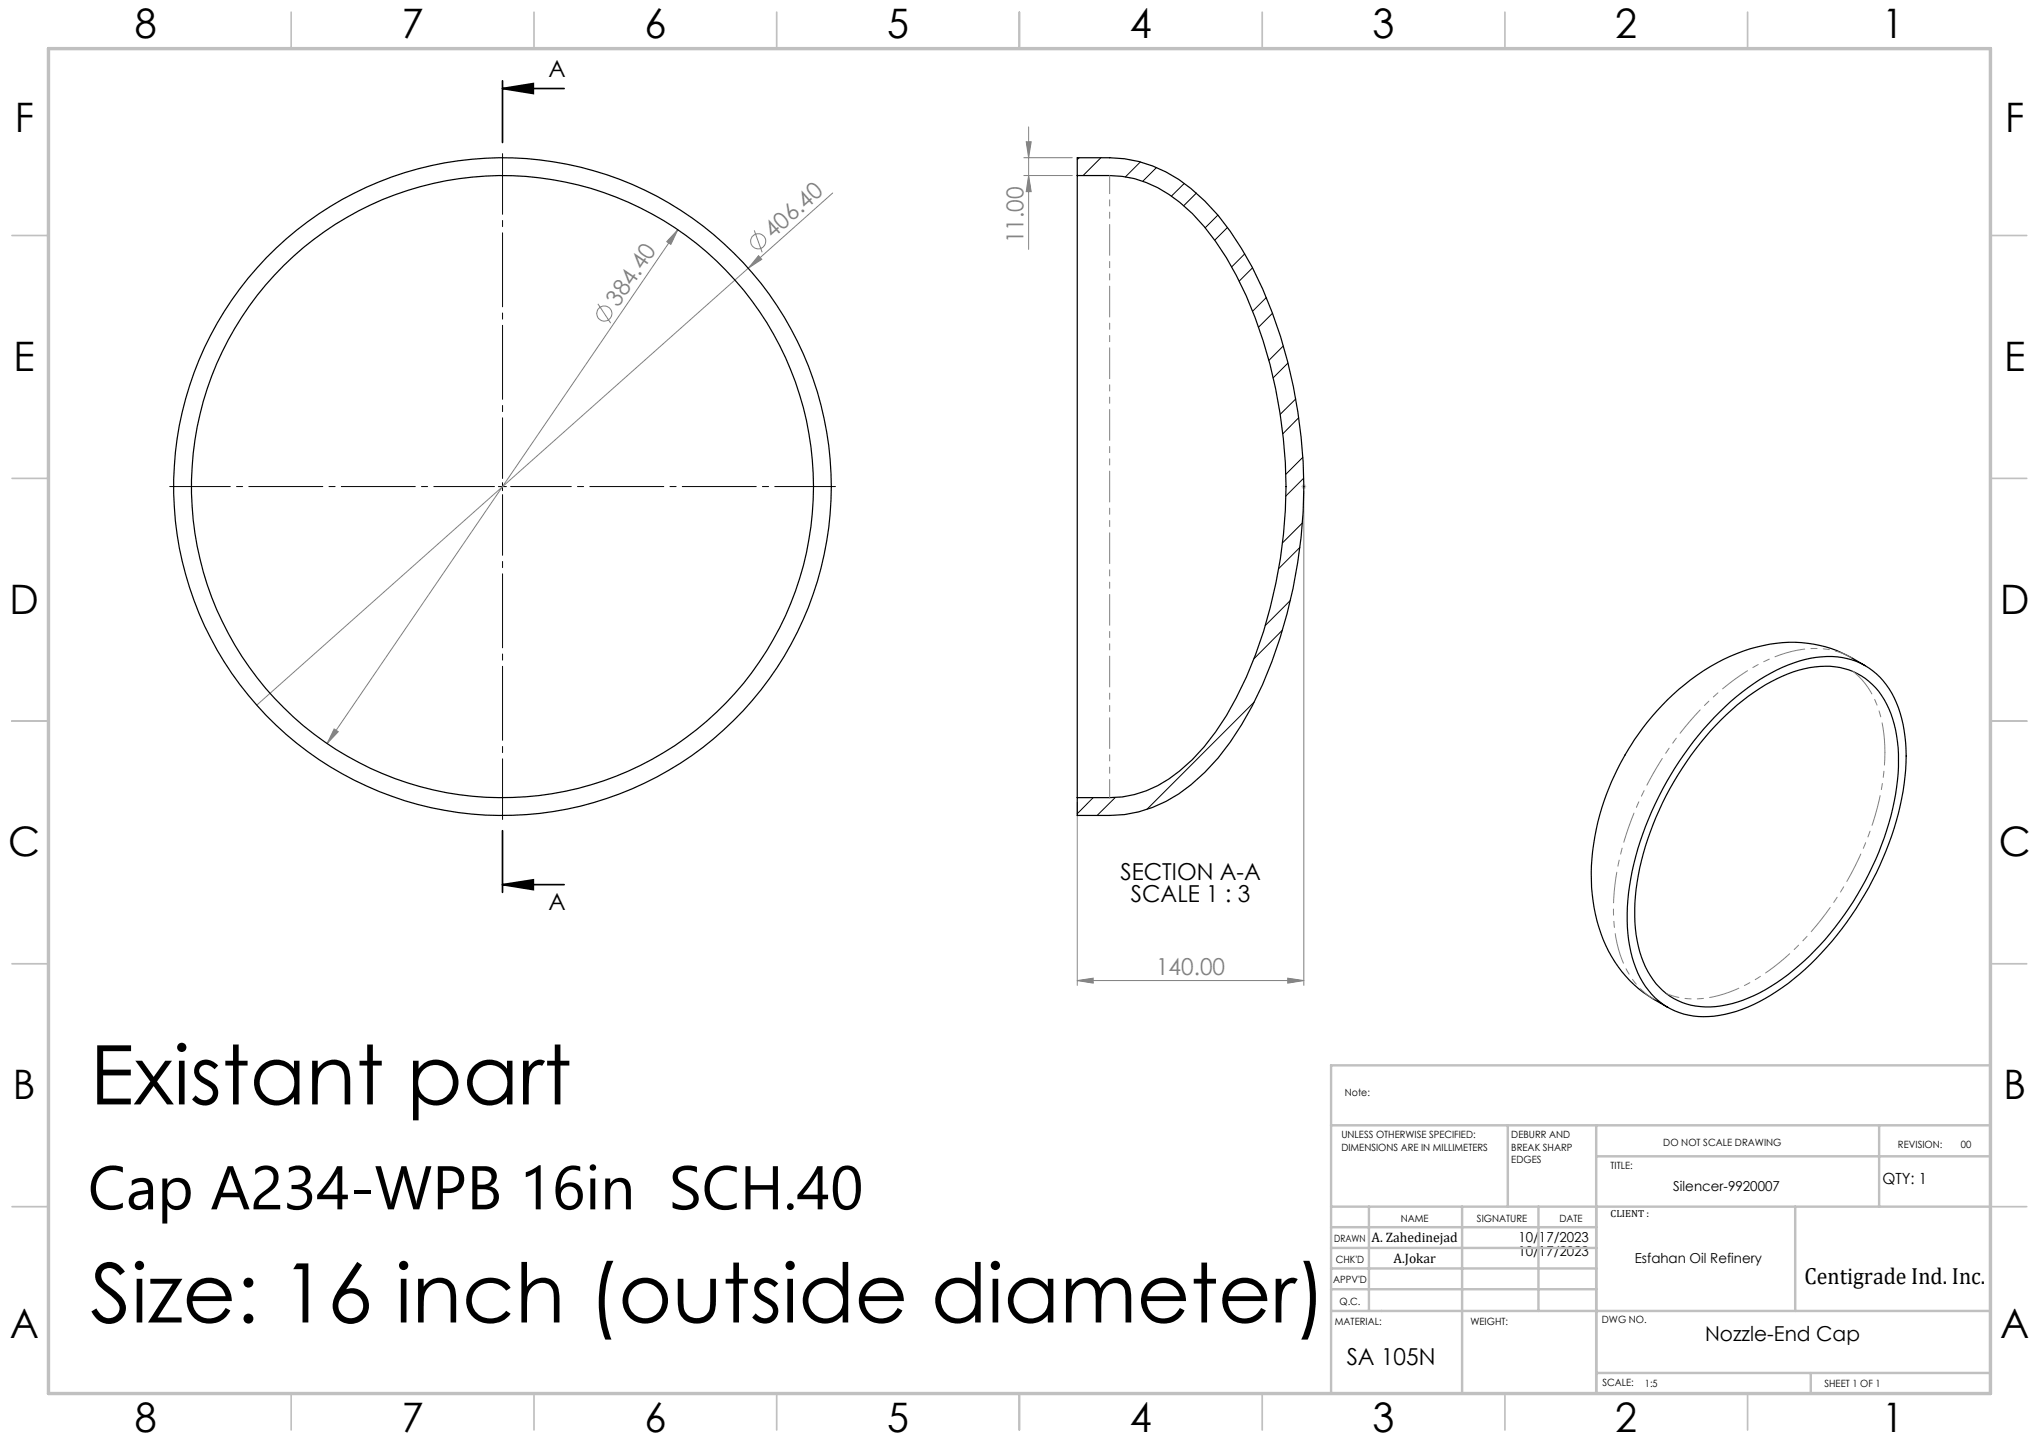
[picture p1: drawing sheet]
<svg xmlns="http://www.w3.org/2000/svg" width="420mm" height="297mm" viewBox="0 0 420 297" stroke-linecap="round" stroke-linejoin="round" font-family="sans-serif">
<g fill="none" stroke="#808080" stroke-width=".21">
<path d="M171.5 39.8l-17.4 15.4M210.9 36.2h10M210.9 32.5h10M211.4 29.2h1l-.5 3.3zM211.9 36.2l.5 3.3h-1zM211.9 26.1v25.3M139.6 47.3l-72.2 105.8M139.6 47.3l-1.4 3-.9-.5zM154.1 55.2l-101.2 90M155.4 47.4l1.6 4.6M156.2 52.7l.7 .7-2.8 1.8zM123.2 62.6l2.6 4"/>
<path d="M268.6 101.2v101.7M68.8 150.1l.9 .6-2.3 2.4zM221.9 165.3v37.6M221.9 202l3.3-.5v1zM221.9 202h46.7M265.3 201.5l3.3 .5-3.3 .5z"/>
<circle cx="156.2" cy="49.7" r="1.56"/>
<circle cx="124.5" cy="64.6" r="1.56"/>
</g>
<path d="M103.5 18.2l6.4-1v2.1zM103.5 18.2h12.7M103.5 16.6v12.7M103.5 171.1v12.7M103.5 182.2l6.4-1v2zM103.5 182.2h12.7" fill="none" stroke="#000" stroke-width=".35"/>
<path d="M268.2 99.9l.7 .7M268.6 99.7v1M268.9 99.9l-.7 .7M268 100.2h1.1" fill="none" stroke="#c0c0c0" stroke-width=".21"/>
<path d="M103.5 98.5v-66.9M101.9 100.2h-66.9M103.5 101.9v66.9M105.2 100.2h66.9" fill="none" stroke="#000" stroke-width=".21" stroke-dasharray="15.2 1.3 1.3 1.3" stroke-dashoffset="2.7"/>
<path d="M103.5 99.4v1.7M102.7 100.2h1.6" fill="none" stroke="#000" stroke-width=".21"/>
<g fill="none" stroke="#c0c0c0" stroke-width=".35">
<path d="M60 2.5v7.5M110 2.5v7.5M160 2.5v7.5M210 2.5v7.5M260 2.5v7.5M310 2.5v7.5M360 2.5v7.5M2.5 48.5h7.5M410 48.5h7.5M2.5 98.5h7.5M410 98.5h7.5M2.5 148.5h7.5"/>
<path d="M410 148.5h7.5M2.5 198.5h7.5M410 198.5h7.5M2.5 248.5h7.5M410 248.5h7.5M60 287v7.5M110 287v7.5M160 287v7.5M210 287v7.5M260 287v7.5M310 287v7.5M360 287v7.5"/>
</g>
<g fill="none" stroke="#c0c0c0" stroke-width=".5">
<path d="M410 219.4h-135.8v67.4M274.2 231.8h135.8M310.6 231.8v16.7M328.8 231.8v55.2M328.8 238.2h81.2M387.1 231.8v16.7M274.2 248.5h135.8M274.2 257h54.6M274.2 252.8h54.6M282 248.5v21.5M301.2 248.5v38.3M316.9 248.5v21.5"/>
<path d="M369.8 248.5v21.5M274.2 265.5h54.6M274.2 261.3h54.6M274.2 270h135.8M328.8 282.8h81.2M373 282.8v4.2"/>
</g>
<path d="M10 10h400v277h-400z" fill="none" stroke="#c0c0c0" stroke-width=".7"/>
<path d="M103.5 18.2l6.4-1v2.1zM103.5 182.2l6.4-1v2z" fill="#000"/>
<g fill="#808080">
<path d="M156.2 52.7l.7 .7-2.8 1.8z"/>
<path d="M265.3 201.5l3.3 .5-3.3 .5zM221.9 202l3.3-.5v1z"/>
<path d="M68.8 150.1l-1.4 3 2.3-2.4zM139.6 47.3l-2.3 2.5 .9 .5z"/>
<path d="M211.9 36.2l.5 3.3h-1zM211.4 29.2h1l-.5 3.3z"/>
</g>
<g fill="none" stroke="#000" stroke-width=".25">
<path d="M221.9 36.2v-3.7h6.7a27.5 27.5 0 0 1 19.6 8.9 64.2 64.2 0 0 1 13.8 22.9 101.6 101.6 0 0 1-4.1 81.1 52.6 52.6 0 0 1-12.6 16.2 26.3 26.3 0 0 1-16.7 6.4h-6.7v-3.7M221.9 36.2h6.7a22.9 22.9 0 0 1 14.4 5.5 52.1 52.1 0 0 1 13.7 19.3 97.8 97.8 0 0 1-2.1 82.8 43.7 43.7 0 0 1-13.8 16.6 21.9 21.9 0 0 1-12.2 3.9h-6.7M221.9 36.2v128.1M384.2 137.1a26.8 26.8 0 0 0-25.1-3 47 47 0 0 0-23.6 20.1 49.2 49.2 0 0 0-7.5 30 27.9 27.9 0 0 0 10.5 20.2l5.1 3.1M354.2 146.6a38.4 38.4 0 0 1 18.8-11 15 15 0 0 1 14.9 4.6 22.7 22.7 0 0 1 4.7 14.1 56 56 0 0 1-6.9 27 61.5 61.5 0 0 1-19.7 22.9 26.5 26.5 0 0 1-16.2 5.2 14.9 14.9 0 0 1-13.3-11.1 37.7 37.7 0 0 1 0-20.4 67.5 67.5 0 0 1 17.7-31.3zM354.5 148.3a38.1 38.1 0 0 1 17.1-10.5 14.5 14.5 0 0 1 15.4 4.6 24.1 24.1 0 0 1 4.1 15.6 58.8 58.8 0 0 1-11.2 30.4 50.3 50.3 0 0 1-18.6 16.7 20 20 0 0 1-13.9 1.7 14.8 14.8 0 0 1-9.7-10.8 37.9 37.9 0 0 1 .8-20.2 64.5 64.5 0 0 1 16-27.5z"/>
<circle cx="103.5" cy="100.2" r="67.7"/>
<circle cx="103.5" cy="100.2" r="64.1"/>
</g>
<g fill="none" stroke="#000" stroke-width=".21">
<path d="M222.3 32.5l-.4 .4M226.8 32.5l-3.7 3.7M234.9 33.3l-3.1 3.1M238.2 34.5l-2.8 2.8M243.9 37.8l-2.6 2.6M246.5 39.8l-2.7 2.6M250.9 44.3l-2.7 2.6M252.8 46.8l-2.6 2.7M256.4 52.3l-2.7 2.7M258 55.2l-2.7 2.7M260.8 61.3l-2.8 2.8M262.1 64.5l-2.8 2.9"/>
<path d="M264.3 71.3l-2.9 2.9M265.3 74.8l-3 3M266.9 82.2l-3.2 3.1M267.5 86l-3.2 3.3M268.4 94.2l-3.5 3.5M268.5 98.5l-3.6 3.7M267.8 112.7l-4.4 4.4M268.3 107.7l-4.1 4.1M264.2 129.8l-5.9 5.9M265.8 123.7l-5.2 5.1M258.3 144.6l-22.1 22.1M225.2 164.3l-3.3 3.3"/>
<path d="M229.7 164.3l-3.7 3.7"/>
</g>
<path d="M228.6 36.1v128.2" fill="none" stroke="#808080" stroke-width=".21" stroke-dasharray="6.3 1.3 1.3 1.3 1.3 1.3" stroke-dashoffset="2.6"/>
<path d="M381.4 135.5a16.8 16.8 0 0 0-13.5-1 43.1 43.1 0 0 0-18.7 12.8 66.2 66.2 0 0 0-16.6 35 30.2 30.2 0 0 0 2.4 17.4 15 15 0 0 0 5.8 6.2" fill="none" stroke="#808080" stroke-width=".21" stroke-dasharray="6.3 1.3 1.3 1.3 1.3 1.3" stroke-dashoffset="2.7"/>
<path d="M388.3 155a22.1 22.1 0 0 0-4.8-15l-1.8-1.7" fill="none" stroke="#808080" stroke-width=".21" stroke-dasharray="6.3 1.3 1.3 1.3 1.3 1.3" stroke-dashoffset=".2"/>
<path d="M343.3 204.7a18 18 0 0 0 14-.8 48.6 48.6 0 0 0 19.8-17.1 59.3 59.3 0 0 0 11.1-30.5l.1-1.3" fill="none" stroke="#808080" stroke-width=".21" stroke-dasharray="6.3 1.3 1.3 1.3 1.3 1.3" stroke-dashoffset="3.7"/>
<g font-size="16.9">
<text x="18.5" y="227.5">Existant part</text>
<text x="18.6" y="272.4">Size: 16 inch (outside diameter)</text>
</g>
<text font-size="12.7" x="18.1" y="249.1">Cap A234-WPB 16in SCH.40</text>
<g font-size="8.4">
<text x="27.7" y="7.9">8</text>
<text x="82.7" y="7.9">7</text>
<text x="132.7" y="7.9">6</text>
<text x="182.7" y="7.9">5</text>
<text x="232.7" y="7.9">4</text>
<text x="282.7" y="7.9">3</text>
<text x="332.7" y="7.9">2</text>
<text x="387.7" y="7.9">1</text>
<text x="3" y="27.1">F</text>
<text x="413" y="27.1">F</text>
<text x="2.8" y="76.4">E</text>
<text x="412.8" y="76.4">E</text>
<text x="2" y="126.4">D</text>
<text x="412" y="126.4">D</text>
<text x="1.7" y="176.4">C</text>
<text x="411.7" y="176.4">C</text>
<text x="2.7" y="226.4">B</text>
<text x="412.7" y="226.4">B</text>
<text x="2" y="275.6">A</text>
<text x="412" y="275.6">A</text>
<text x="27.7" y="294.9">8</text>
<text x="82.7" y="294.9">7</text>
<text x="132.7" y="294.9">6</text>
<text x="182.7" y="294.9">5</text>
<text x="232.7" y="294.9">4</text>
<text x="282.7" y="294.9">3</text>
<text x="332.7" y="294.9">2</text>
<text x="387.7" y="294.9">1</text>
</g>
<g font-size="4.8">
<text x="113" y="16">A</text>
<text x="230.8" y="181.3">SECTION A-A</text>
<text x="233" y="185.8">SCALE 1 : 3</text>
<text x="113" y="187.5">A</text>
<text x="371.7" y="264.5">Centigrade Ind. Inc.</text>
<text x="277.4" y="281.1">SA 105N</text>
</g>
<g font-size="4.8" fill="#808080">
<text x="159.2" y="49.2" transform="rotate(-42 159.2 49.2)">406.40</text>
<text x="210.8" y="50.1" transform="rotate(-90 210.8 50.1)">11.00</text>
<text x="127.3" y="63.4" transform="rotate(-56 127.3 63.4)">384.40</text>
<text x="238.1" y="200.9">140.00</text>
</g>
<text font-size="4.2" x="351.2" y="276.1">Nozzle-End Cap</text>
<text font-size="3.2" x="387.7" y="243.9">QTY: 1</text>
<g font-size="2.8">
<text x="344.7" y="245.3">Silencer-9920007</text>
<text x="282.5" y="255.9">A. Zahedinejad</text>
<text x="312.8" y="255.9">10/17/2023</text>
<text x="287" y="260.1">A.Jokar</text>
<text x="312.8" y="258.7">10/17/2023</text>
<text x="336.7" y="260.1">Esfahan Oil Refinery</text>
</g>
<g font-size="2.1">
<text x="277" y="225.8">Note:</text>
<text x="276.3" y="234.5">UNLESS OTHERWISE SPECIFIED:</text>
<text x="276.3" y="237">DIMENSIONS ARE IN MILLIMETERS</text>
<text x="311.3" y="234.5">DEBURR AND</text>
<text x="311.3" y="237">BREAK SHARP</text>
<text x="311.3" y="239.5">EDGES</text>
<text x="342.6" y="235.9">DO NOT SCALE DRAWING</text>
<text x="391" y="236.5">REVISION:</text>
<text x="403.9" y="236.5">00</text>
<text x="331.8" y="240.8">TITLE:</text>
<text x="288.5" y="251.7">NAME</text>
<text x="304.2" y="251.7">SIGNATURE</text>
<text x="321.2" y="251.7">DATE</text>
<text x="331.8" y="250.7">CLIENT :</text>
<text x="274.8" y="255.8">DRAWN</text>
<text x="275.1" y="260.1">CHK'D</text>
<text x="274.6" y="264.2">APPV'D</text>
<text x="275.9" y="268.7">Q.C.</text>
<text x="275" y="273">MATERIAL:</text>
<text x="302.9" y="273">WEIGHT:</text>
<text x="330" y="272.5">DWG NO.</text>
<text x="330.1" y="285.6">SCALE:</text>
<text x="338.8" y="285.6">1:5</text>
<text x="375.8" y="285.6">SHEET 1 OF 1</text>
</g>
</svg>
